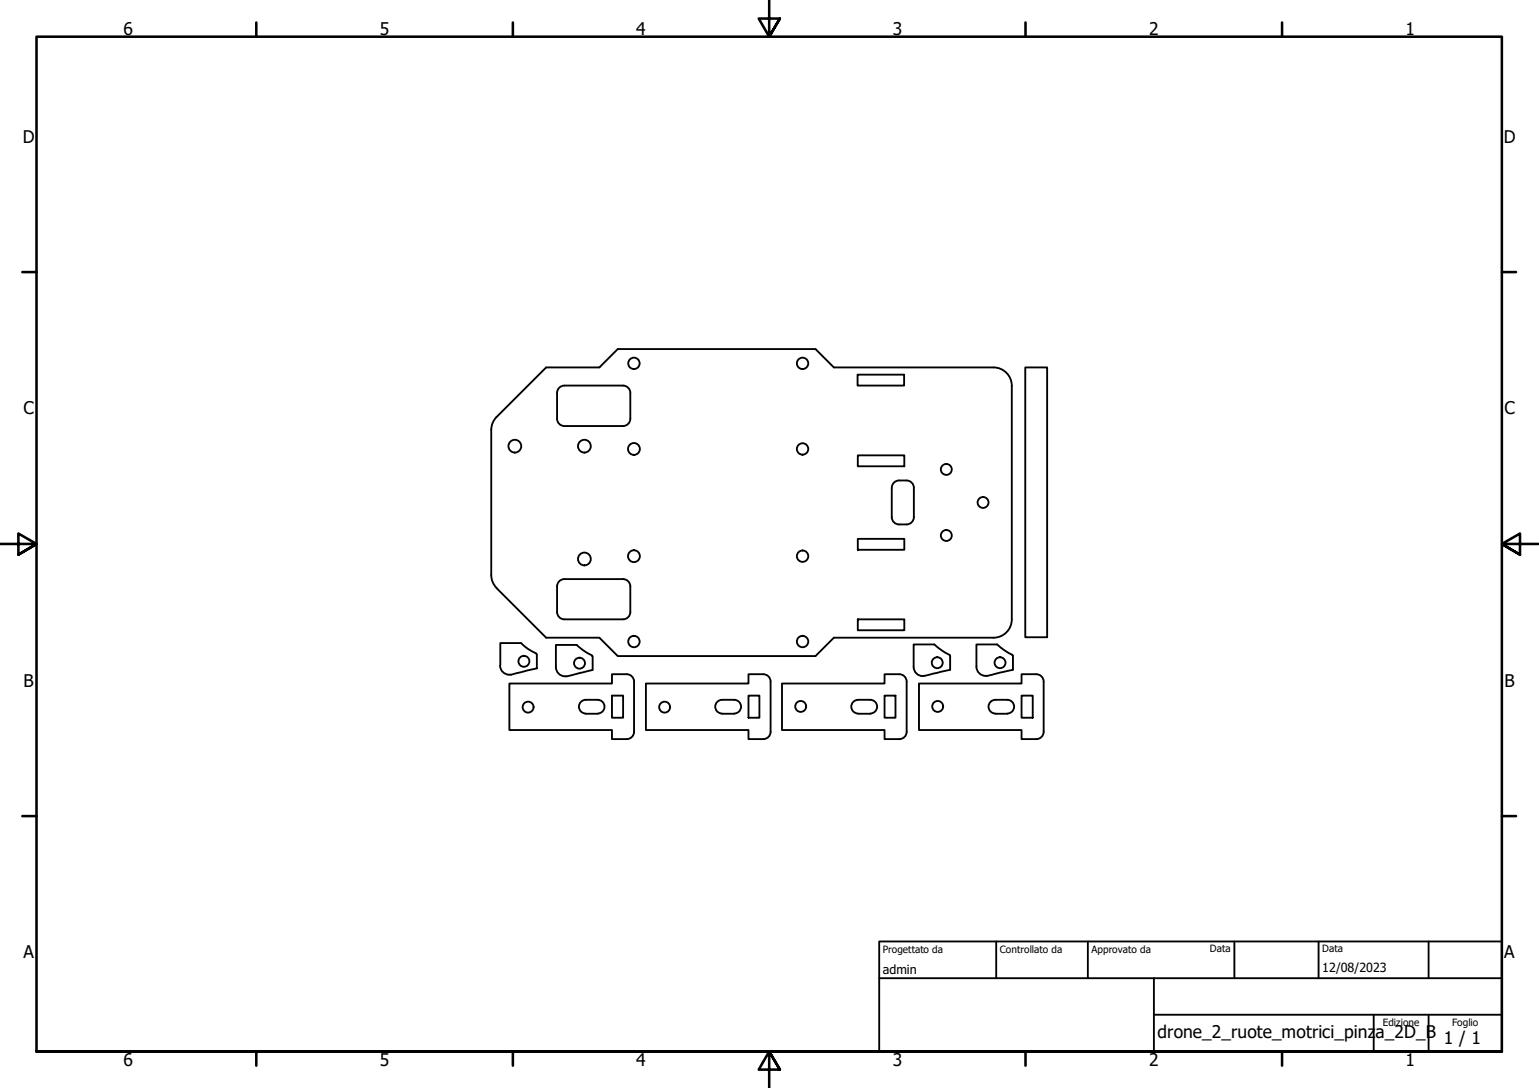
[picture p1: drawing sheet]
<svg xmlns="http://www.w3.org/2000/svg" width="420mm" height="297mm" viewBox="0 0 420 297" stroke-linecap="round" stroke-linejoin="round" font-family="sans-serif">
<!-- layer: Visibile (ISO) -->
<g fill="none" stroke="#000" stroke-width=".51">
<path d="M134.1 117.3v39.7M152.1 114.3v-7a2 2 0 0 1 2-2h16a2 2 0 0 1 2 2v7M152.1 114.3a2 2 0 0 0 2 2h16a2 2 0 0 0 2-2M234.1 102.3h12.7v3h-12.7zM276.2 105.3a5 5 0 0 0-5-5h-43.6l-5-5h-53.9l-5.1 5h-14.5l-13.9 14-.8 1.4-.3 1.7M276.2 105.3v63.8M279.9 100.3h6v73.7h-6zM234.2 124.3h12.7v3h-12.7zM243.5 133.2v8M245.5 131.2a2 2 0 0 0-2 2M245.5 131.2a3.6 3.6 0 0 1 3.4 .6l.5 .8 .1 .6M249.5 133.2v8"/>
<path d="M134.1 157l.5 2.2 1 1.3M234.2 147.1h12.7v3h-12.7zM243.5 141.2a2 2 0 0 0 2 2M249.5 141.2a2 2 0 0 1-2 2h-2M135.6 160.6l13.5 13.5h14.5l5.1 5h53.9l5-5h43.6a5 5 0 0 0 5-5M152.1 160.1v7M152.1 167.1a2 2 0 0 0 2 2h16a2 2 0 0 0 2-2M161.6 178.9l.1 .3M161.6 178.9l-2.2-1.2-2-1.6h-5.6v6a2.57 2.57 0 0 0 2.9 2.5l7-1.6M161.8 179.2v3.7M172.1 160.1a2 2 0 0 0-2-2h-16a2 2 0 0 0-2 2M172.1 160.1v7"/>
<path d="M234.2 169.1h12.7v3h-12.7zM259.2 178.8l.2 .3v3.7M259.3 178.8l-2.3-1.3-1.9-1.6h-5.7v6.1M276.4 178.8l.1 .3M276.4 178.8l-2.2-1.3-2-1.6h-5.6v6.1a2.57 2.57 0 0 0 3 2.5l6.9-1.6M276.5 179.1v3.6M136.5 181.7a2.51 2.51 0 0 0 2.5 2.5M136.6 181.7v-6.1h5.6a13.6 13.6 0 0 0 4.2 2.8l.2 .3v3.7M146.6 182.5l-7.5 1.7M159.9 194.9h3.3M159.9 194.8a1.87 1.87 0 0 1-1.8-1.9 1.87 1.87 0 0 1 1.8-1.8h3.3a1.87 1.87 0 0 1 1.8 1.8 1.87 1.87 0 0 1-1.8 1.9M167.1 189.9h3v6h-3z"/>
<path d="M171.1 184.1h-4v2.5h-28v12.7h28v2.5h4M171.1 184.1a2 2 0 0 1 2 2M173.1 186.1v13.7M173.1 199.8a2 2 0 0 1-2 2M197.1 191.1a1.87 1.87 0 0 0-1.8 1.8 1.87 1.87 0 0 0 1.8 1.9M197.2 191.1h3.2a1.87 1.87 0 0 1 1.9 1.8 1.87 1.87 0 0 1-1.9 1.9M197.2 194.9h3.3M204.3 189.9h3v6h-3zM210.4 186.1a2 2 0 0 0-2-2h-4.1v2.5h-28v12.7h28v2.5h4a2 2 0 0 0 2.1-2M210.4 186.1v13.7M234.3 194.8a1.87 1.87 0 0 1-1.9-1.9 1.87 1.87 0 0 1 1.9-1.8h3.3a1.87 1.87 0 0 1 1.9 1.8 1.87 1.87 0 0 1-1.9 1.9M234.3 194.9h3.3"/>
<path d="M241.5 189.9h3v6h-3zM247.5 186.1a2 2 0 0 0-2-2h-4v2.5h-28v12.7h28v2.5h4a2 2 0 0 0 2-2M247.5 186.1v13.7M249.4 182.1a2.51 2.51 0 0 0 2.5 2.5M259.4 182.9l-7.5 1.6M271.7 191.1h3.3a1.87 1.87 0 0 1 1.9 1.8 1.87 1.87 0 0 1-1.9 1.9M271.7 194.9h3.3M271.7 191.1a1.87 1.87 0 0 0-1.8 1.8 1.87 1.87 0 0 0 1.8 1.9M276.5 182.8h.1M278.9 189.9h3v6h-3zM284.9 186.1a2 2 0 0 0-2-2h-4v2.5h-28v12.7h28v2.5h4a2 2 0 0 0 2-2M284.9 186.1v13.7"/>
<circle cx="173.1" cy="99.2" r="1.56"/>
<circle cx="219.1" cy="99.2" r="1.56"/>
<circle cx="140.6" cy="121.8" r="1.75"/>
<circle cx="159.5" cy="121.8" r="1.75"/>
<circle cx="173.1" cy="122.6" r="1.62"/>
<circle cx="219.1" cy="122.6" r="1.56"/>
<circle cx="258.3" cy="128.2" r="1.49"/>
<circle cx="268.4" cy="137.2" r="1.49"/>
<circle cx="159.5" cy="152.6" r="1.75"/>
<circle cx="173.1" cy="151.8" r="1.62"/>
<circle cx="219.1" cy="151.8" r="1.56"/>
<circle cx="258.3" cy="146.2" r="1.49"/>
<circle cx="173.1" cy="175.2" r="1.56"/>
<circle cx="219.1" cy="175.2" r="1.56"/>
<circle cx="143" cy="180.5" r="1.49"/>
<circle cx="144.2" cy="193.1" r="1.49"/>
<circle cx="158.2" cy="181.1" r="1.49"/>
<circle cx="181.5" cy="193.1" r="1.49"/>
<circle cx="218.6" cy="192.9" r="1.49"/>
<circle cx="255.9" cy="180.9" r="1.49"/>
<circle cx="256" cy="192.9" r="1.49"/>
<circle cx="273" cy="180.9" r="1.49"/>
</g>
<!-- layer: Bordo (ISO) -->
<g fill="none" stroke="#000" stroke-width=".7">
<path d="M70 6.1v3.9M140 6.1v3.9M210 0v10l-2.9-4.9h5.8l-2.9 4.9 2.9-4.9M280 6.1v3.9M350 6.1v3.9M6.1 74.3h3.9M410 74.3h3.9M0 148.5h10l-5-2.8v5.7l5-2.9-5 2.9M420 148.5h-10l5-2.8v5.7l-5-2.9 5 2.9M6.1 222.8h3.9M410 222.8h3.9M10 287.1v-277.1h400v277.1h-400h400"/>
<path d="M70 287.1v3.8M140 287.1v3.8M212.9 292l-2.9-4.9 2.9 4.9h-5.8l2.9-4.9v9.9M280 287.1v3.8M350 287.1v3.8"/>
</g>
<!-- layer: Titolo (ISO) -->
<path d="M240 257h170v30.1h-170zM272 257v10.1M297 257v10.1M337 257v10.1M360 257v10.1M390 257v10.1M240 267.1h170M315 277h95M315 267.1v20M375 277v10.1M390 277v10.1" fill="none" stroke="#000" stroke-width=".51"/>
<g font-size="4.8">
<text x="33.7" y="9.6">6</text>
<text x="103.7" y="9.6">5</text>
<text x="173.7" y="9.6">4</text>
<text x="243.7" y="9.6">3</text>
<text x="313.7" y="9.6">2</text>
<text x="383.7" y="9.6">1</text>
<text x="6.2" y="38.9">D</text>
<text x="410.5" y="38.9">D</text>
<text x="6.4" y="113.1">C</text>
<text x="410.7" y="113.1">C</text>
<text x="6.4" y="187.4">B</text>
<text x="410.7" y="187.4">B</text>
<text x="6.4" y="261.7">A</text>
<text x="410.7" y="261.7">A</text>
<text x="316" y="283.4">drone_2_ruote_motrici_pinz</text>
<text x="375.5" y="283.4">a_2D_B</text>
<text x="394.2" y="285">1 / 1</text>
<text x="33.7" y="290.9">6</text>
<text x="103.7" y="290.9">5</text>
<text x="173.7" y="290.9">4</text>
<text x="243.7" y="290.9">3</text>
<text x="313.7" y="290.9">2</text>
<text x="383.7" y="290.9">1</text>
</g>
<g font-size="3.4">
<text x="241" y="266">admin</text>
<text x="361" y="265.5">12/08/2023</text>
</g>
<g font-size="2.7">
<text x="241" y="260.1">Progettato da</text>
<text x="273" y="260.1">Controllato da</text>
<text x="298" y="260.1">Approvato da</text>
<text x="330.3" y="260">Data</text>
<text x="361" y="260">Data</text>
<text x="377.5" y="280.1">Edizione</text>
<text x="396.4" y="280.1">Foglio</text>
</g>
</svg>
